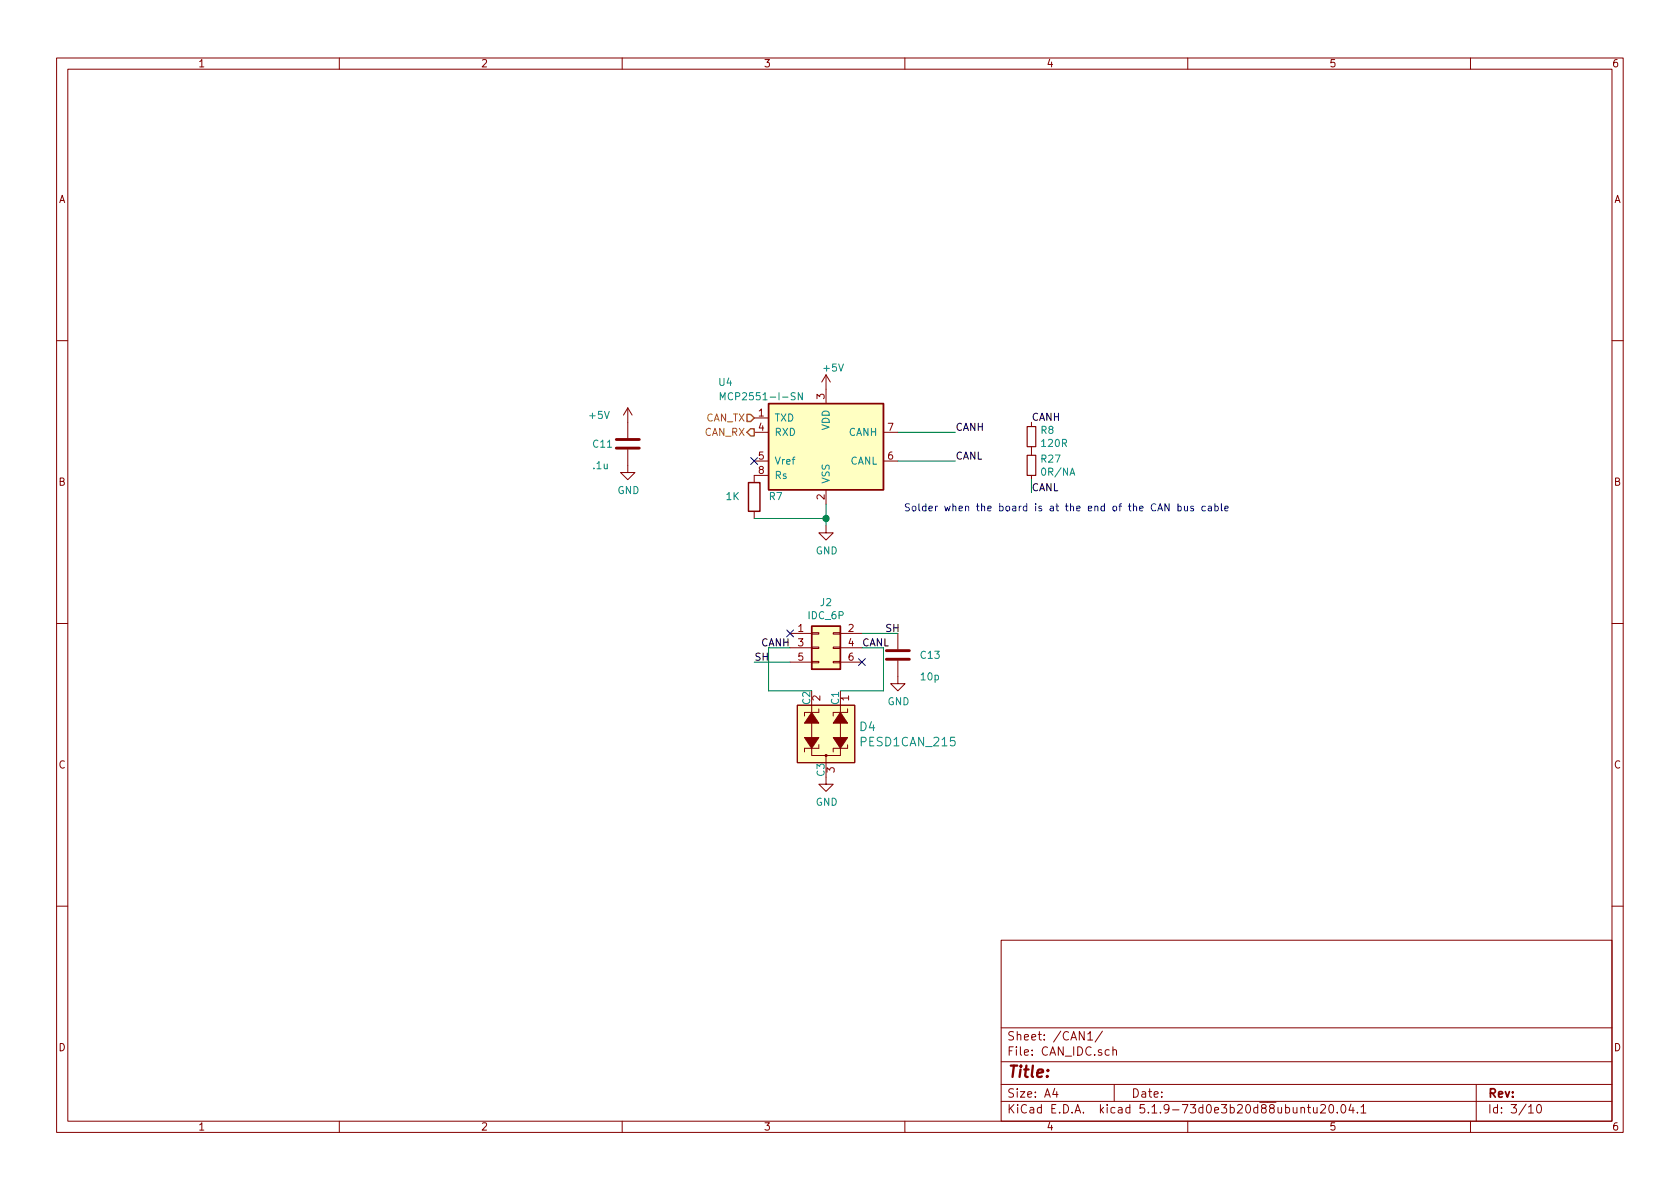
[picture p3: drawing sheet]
<svg xmlns="http://www.w3.org/2000/svg" width="297mm" height="210mm" viewBox="0 0 297 210" stroke-linecap="round" stroke-linejoin="round" font-family="sans-serif">
<g fill="none" stroke="#840000" stroke-width=".18">
<path d="M10 10.3h277v189.9h-277zM12 12.2h273v186.1h-273zM60 10.3v1.9M110 10.3v1.9M160 10.3v1.9M210 10.3v1.9M260 10.3v1.9M10 60.2h2M111 79.5v4.1h1.3l-1.3 1.2-1.3-1.2h1.3M111 72.1l-.8 1.3M111 72.1v5.4M111 72.1l.8 1.3"/>
<path d="M133.3 73.9h2.6M133.3 76.4h2.6M146 66.3v5.1M146 66.3l-.7 1.3M146 66.3l.8 1.3M156.2 76.4h2.5M182.4 74.7v.7M182.4 79v1.5M285 60.2h2M133.3 81.5h2.6M133.3 90.4v1.3M135.9 84.1h-2.6v1.2"/>
<path d="M146 93v1.2h1.3l-1.3 1.3-1.2-1.3h1.2M146 86.6v2.5M156.2 81.5h2.5M182.4 84.1v.7M10 110.3h2M139.7 112h3.8M139.7 114.5h3.8M139.7 117.1h3.8M143.5 117h1.3v.2h-1.3zM143.5 111.9h1.3v.2h-1.3zM143.5 114.4h1.3v.3h-1.3zM147.3 117h1.3v.2h-1.3z"/>
<path d="M147.3 111.9h1.3v.2h-1.3zM147.3 114.4h1.3v.3h-1.3zM148.6 112h3.8M148.6 114.5h3.8M148.6 117.1h3.8M158.7 116.8v4.1h1.3l-1.3 1.3-1.2-1.3h1.2M158.7 112v2.8M285 110.3h2M141 124.7h10.1v10.2h-10.1zM143.5 132.3v1.3h5.1v-1.3M143.5 124.7v1.3M143.5 127.9v2.5"/>
<path d="M144.8 125.3v.7h-2.6v.6M144.8 131.7v.6h-2.6v.7M146 137.4v1.3h1.3l-1.3 1.2-1.2-1.2h1.2M146 133.6v1.3M148.6 130.4h.1M148.6 124.7v1.3M148.6 127.9v2.5M149.9 125.3v.7h-2.6v.6M149.9 131.7v.6h-2.6v.7M10 160.2h2M177 166.3h108v32h-108zM285 160.2h2"/>
<path d="M60 198.3v1.9M110 198.3v1.9M160 198.3v1.9M177 194.8h108M177 191.8h108M177 187.8h108M177 181.8h108M186.5 192.5l-.4 1h1M186.8 193v1M192.3 182.8l.5-.4v1.5M192.3 183.9h.9M194.9 182.3l-1.3 2"/>
<path d="M196.1 185.7l-.4-.1-.3 .3 .1 .6 .2 .1 .4-.1M196.8 185.7a.37 .37 0 0 1 .6 .1v.8M196.8 185.1v1.5M197 191.8v3M210 198.3v1.9M230 196l.2-.2 .4 .1 .1 .9M230 195.8v1M231.2 195.8h.5M231.4 195.3v1.3l.3 .2M232.2 195.8l.1 .9 .4 .1 .2-.1M232.9 195.8v1M233.5 195.5l.2-.2h.4l.3 .5-.9 1h.9"/>
<path d="M235.2 195.4l.2-.1a.94 .94 0 0 1 0 1.5 .82 .82 0 0 1-.2-1.4zM236.4 196.7v.1M237.3 195.4l.1-.1a.8 .8 0 0 1 .6 .8 .8 .8 0 0 1-.6 .7 1 1 0 0 1-.1-1.4zM238.9 195.2l-.4 1.1h.9M239.2 195.8v1M240 196.7v.1M240.6 195.8l.5-.5v1.5M240.6 196.8h.9M260 198.3v1.9M261 191.8v6.5M270.3 195.8l.4-.5v1.5M270.3 196.8h.8"/>
<path d="M271.8 195.5l.4-.2a.94 .94 0 0 1 0 1.5 .79 .79 0 0 1-.4-1.3z"/>
</g>
<path d="M109 79.2h4M109 77.7h4M156.7 116.6h4.1M156.7 115.1h4.1" fill="none" stroke="#840000" stroke-width=".51"/>
<g fill="#ffffc2" stroke="#ffffc2" stroke-width=".18">
<path d="M143.5 110.7h5.1v7.7h-5.1z"/>
<path d="M135.9 71.4h20.3v15.2h-20.3z"/>
<path d="M141 124.7h10.1v10.2h-10.1z"/>
</g>
<path d="M135.9 71.4h20.3v15.2h-20.3zM132.3 85.3h2.1v5.1h-2.1zM143.5 110.7h5.1v7.7h-5.1z" fill="none" stroke="#840000" stroke-width=".25"/>
<path d="M181.6 75.4h1.5v3.6h-1.5zM181.6 80.5h1.5v3.6h-1.5z" fill="none" stroke="#840000" stroke-width=".2"/>
<path d="M127.4 70.7v-1.3l.4 1 .4-1v1.3M141.9 69.4v1.3l-.8-1.3v1.3" fill="none" stroke="#008484" stroke-width=".18"/>
<g fill="#840000" stroke="#840000" stroke-width=".18">
<path d="M143.5 126l1.3 1.9h-2.6z"/>
<path d="M148.6 126l1.3 1.9h-2.6z"/>
<path d="M142.2 130.4h2.6l-1.3 1.9z"/>
<path d="M147.3 130.4h2.6l-1.3 1.9z"/>
<circle cx="146" cy="133.6" r=".18"/>
</g>
<path d="M158.7 76.4h10.2M133.3 91.7h12.7M146 89.1v3.9M158.7 81.5h10.2M182.4 84.8v2.3M133.3 117.1h6.4M139.7 114.5h-3.8v7.7h7.6M152.4 112h6.3M152.4 114.5h3.8v7.7h-7.6" fill="none" stroke="#008400" stroke-width=".18"/>
<path d="M132.1 73.3h.6l.6 .6-.6 .6h-.6zM132.7 75.8h.6v1.3h-.6l-.6-.7z" fill="none" stroke="#848400" stroke-width=".25"/>
<g fill="none" stroke="#0000c2" stroke-width=".18">
<path d="M204.7 90.3l.4-1.2 .5 1.2M206.7 89.1v1.2l-.7-1.2v1.2M208.3 89.6l.3-.1 .3 .2-.1 .6h-.5M208.3 89.1v1.2M209.4 89.5l.1 .8h.3l.2-.1M210 89.5v.8M211 89.6l-.3-.1-.2 .2 .1 .2 .4 .1v.3h-.5M213.1 89.6l-.3-.1-.3 .2 .1 .6h.5M213.7 89.6h.4l.1 .7M214.2 89.8l-.4 .1-.2 .1 .2 .3h.4M214.8 89.6l.4-.1 .2 .2-.1 .6h-.5M214.8 89.1v1.2"/>
<path d="M216 89.1v1.1l.1 .1M216.6 89.9l.6-.1-.1-.2-.4-.1-.1 .2v.6h.5"/>
</g>
<circle cx="146.1" cy="91.7" r=".51" fill="#008400" stroke="#008400" stroke-width=".25"/>
<path d="M132.7 80.9l1.3 1.2M134 80.9l-1.3 1.2M139.1 111.4l1.2 1.2M140.3 111.4l-1.2 1.2M151.8 116.5l1.2 1.2M153 116.5l-1.2 1.2" fill="none" stroke="#000084" stroke-width=".18"/>
<text font-size="2.8" fill="#840000" x="178" y="190.5">Title:</text>
<g font-size="2.1" fill="#008484">
<text x="152" y="129.3">D4</text>
<text x="152.4" y="132">PESD1CAN_215</text>
</g>
<g font-size="2.1" fill="#840000">
<text x="178" y="184">Sheet: /CAN1/</text>
<text x="178" y="186.7">File: CAN_IDC.sch</text>
<text x="178" y="196.9">KiCad E.D.A. kicad 5.1.9-73d0e3b20d88ubuntu20.04.1</text>
<text x="178" y="194.1">Size: A4</text>
<text x="200" y="194.1">Date:</text>
<text x="263" y="194.1">Rev:</text>
<text x="263" y="196.9">Id: 3/10</text>
</g>
<g font-size="1.8" fill="#840000">
<text x="35" y="11.9">1</text>
<text x="85" y="11.9">2</text>
<text x="135" y="11.9">3</text>
<text x="185" y="11.9">4</text>
<text x="235" y="11.9">5</text>
<text x="285" y="11.9">6</text>
<text x="10.4" y="35.9">A</text>
<text x="285.4" y="35.9">A</text>
<text x="145.8" y="70.6" transform="rotate(-90 145.8 70.6)">3</text>
<text x="134.1" y="73.7">1</text>
<text x="134.1" y="76.2">4</text>
<text x="157" y="76.2">7</text>
<text x="134.1" y="81.3">5</text>
<text x="134.1" y="83.8">8</text>
<text x="157" y="81.3">6</text>
<text x="10.4" y="85.9">B</text>
<text x="145.8" y="88.4" transform="rotate(-90 145.8 88.4)">2</text>
<text x="285.4" y="85.9">B</text>
<text x="141.1" y="111.8">1</text>
<text x="150" y="111.8">2</text>
<text x="141.1" y="114.3">3</text>
<text x="141.1" y="116.8">5</text>
<text x="150" y="114.3">4</text>
<text x="150" y="116.8">6</text>
<text x="145" y="123.9" transform="rotate(-90 145 123.9)">2</text>
<text x="150.1" y="123.9" transform="rotate(-90 150.1 123.9)">1</text>
<text x="10.4" y="135.9">C</text>
<text x="147.6" y="136.6" transform="rotate(-90 147.6 136.6)">3</text>
<text x="285.4" y="135.9">C</text>
<text x="10.4" y="185.9">D</text>
<text x="285.4" y="185.9">D</text>
<text x="35" y="199.9">1</text>
<text x="85" y="199.9">2</text>
<text x="135" y="199.9">3</text>
<text x="185" y="199.9">4</text>
<text x="235" y="199.9">5</text>
<text x="285" y="199.9">6</text>
</g>
<g font-size="1.8" fill="#008484">
<text x="145.7" y="65.7">+5V</text>
<text x="127.2" y="68.2">U4</text>
<text x="128.6" y="70.8">MCP2551-I-SN</text>
<text x="104.3" y="74.1">+5V</text>
<text x="136.9" y="74.5">TXD</text>
<text x="136.9" y="77.1">RXD</text>
<text x="146.7" y="76.1" transform="rotate(-90 146.7 76.1)">VDD</text>
<text x="150.1" y="77.1">CANH</text>
<text x="184.1" y="76.7">R8</text>
<text x="104.9" y="79.2">C11</text>
<text x="104.9" y="83">.1u</text>
<text x="136.9" y="82.2">Vref</text>
<text x="150.3" y="82.2">CANL</text>
<text x="184.1" y="81.8">R27</text>
<text x="184.3" y="79">120R</text>
<text x="109.2" y="87.4">GND</text>
<text x="128.4" y="88.4">1K</text>
<text x="136" y="88.4">R7</text>
<text x="136.9" y="84.7">Rs</text>
<text x="146.7" y="85.6" transform="rotate(-90 146.7 85.6)">VSS</text>
<text x="184.4" y="84.1">0R/NA</text>
<text x="144.2" y="98">GND</text>
<text x="145.1" y="107.2">J2</text>
<text x="143" y="109.5">IDC_6P</text>
<text x="162.8" y="116.5">C13</text>
<text x="143.3" y="124.6" transform="rotate(-90 143.3 124.6)">C2</text>
<text x="148.3" y="124.6" transform="rotate(-90 148.3 124.6)">C1</text>
<text x="156.9" y="124.7">GND</text>
<text x="162.9" y="120.3">10p</text>
<text x="145.8" y="137.3" transform="rotate(-90 145.8 137.3)">C3</text>
<text x="144.2" y="142.5">GND</text>
</g>
<g font-size="1.8" fill="#848400">
<text x="124.6" y="77.1">CAN_RX</text>
<text x="124.7" y="74.5">CAN_TX</text>
</g>
<g font-size="1.8">
<text x="168.9" y="76.2">CANH</text>
<text x="182.4" y="74.4">CANH</text>
<text x="168.9" y="81.3">CANL</text>
<text x="182.4" y="86.9">CANL</text>
<text x="156.5" y="111.8">SH</text>
<text x="133.3" y="116.8">SH</text>
<text x="134.6" y="114.3">CANH</text>
<text x="152.4" y="114.3">CANL</text>
</g>
<text font-size="1.8" fill="#0000c2" x="159.8" y="90.4">Solder when the board is at the end of the CAN bus cable</text>
</svg>
